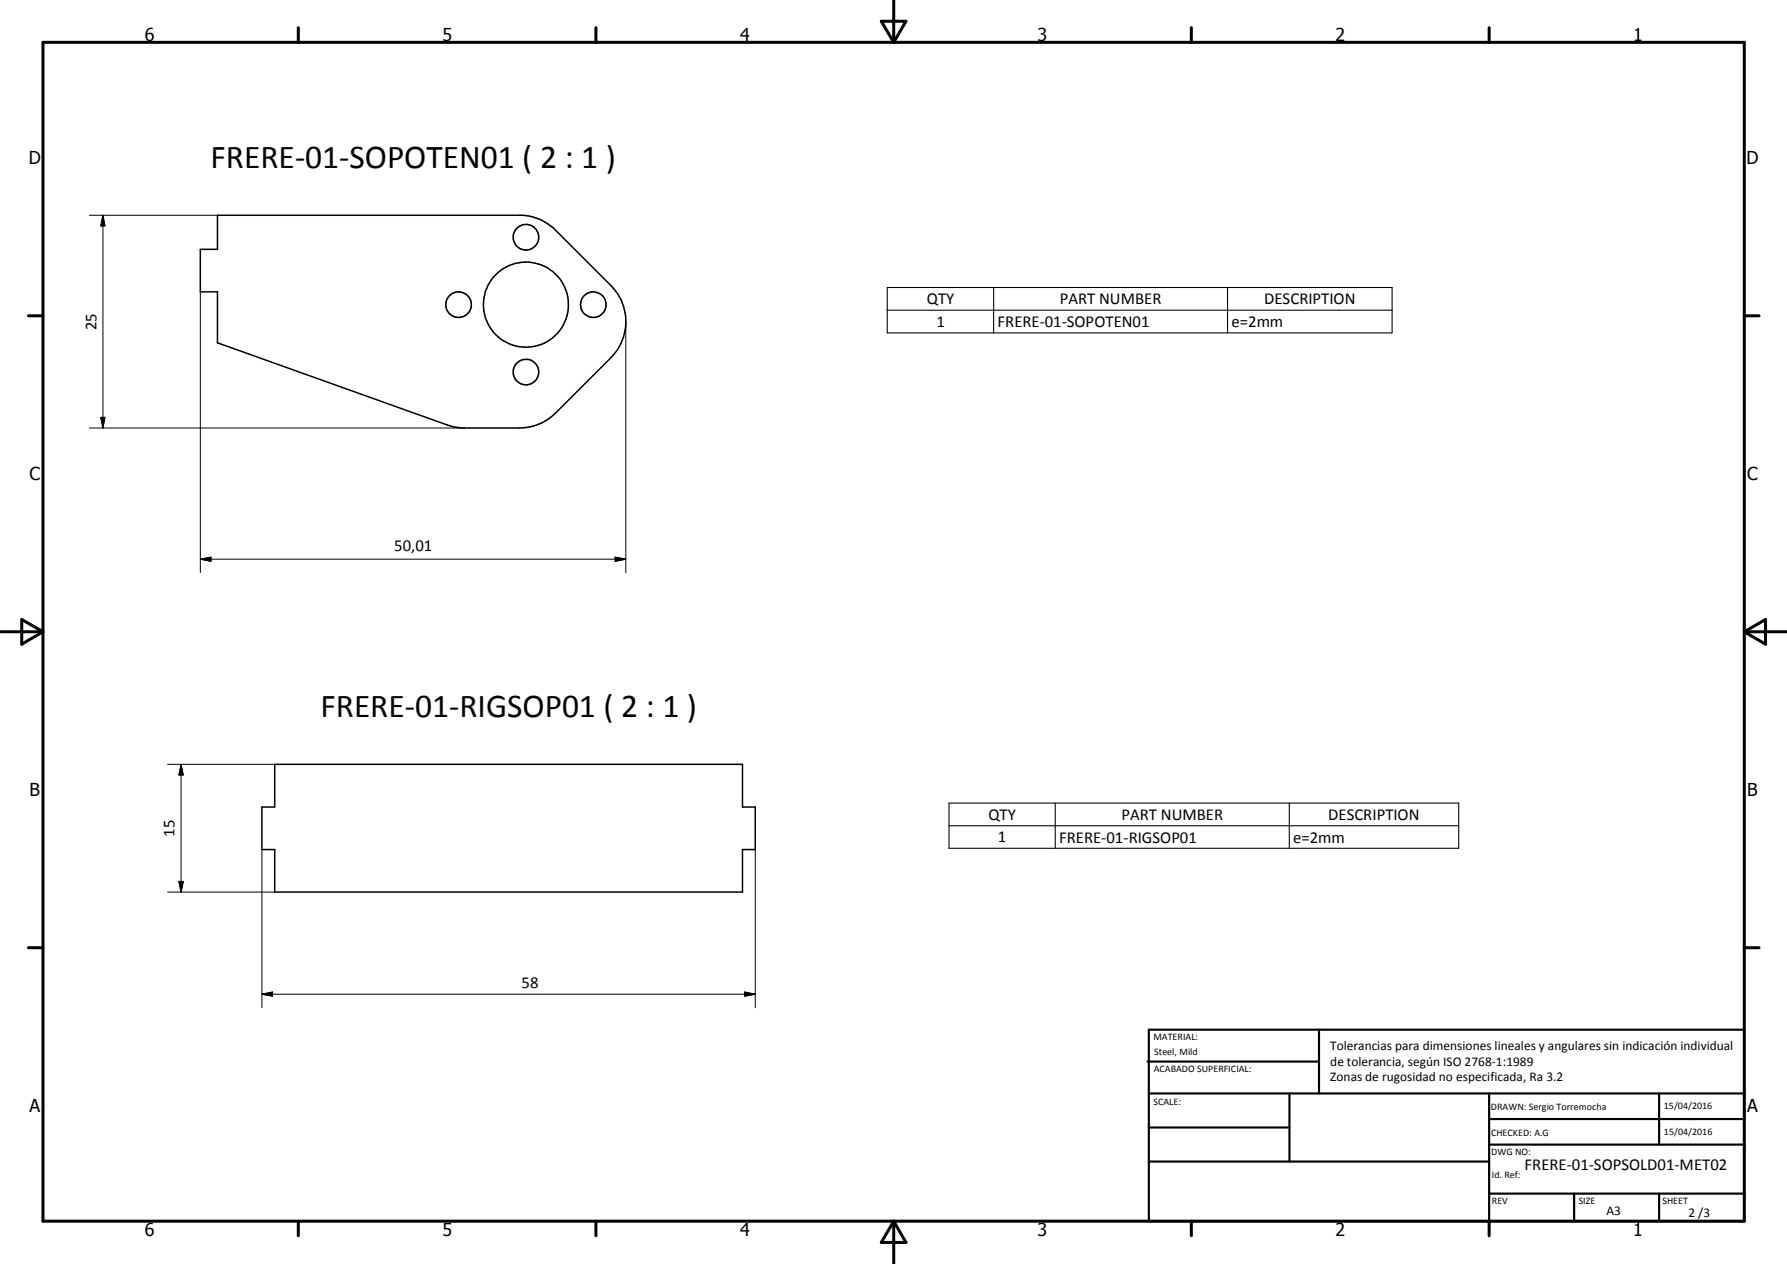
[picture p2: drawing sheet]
<svg xmlns="http://www.w3.org/2000/svg" width="420mm" height="297mm" viewBox="0 0 420 297" stroke-linecap="round" stroke-linejoin="round" font-family="sans-serif">
<g fill="none" stroke="#000" stroke-width=".35">
<path d="M51.1 50.6h71.8a11.9 11.9 0 0 1 7.7 3.5l13 13a12 12 0 0 1 0 17l-13 13a11.9 11.9 0 0 1-8.5 3.5h-12.9l-3.3-.5-54.8-19.5v-12h-4v-10h4zM64.6 179.6h110v10.1h3v9.9h-3v10h-110v-10h-3v-9.9h3z"/>
<circle cx="123.7" cy="55.7" r="3"/>
<circle cx="107.8" cy="71.6" r="3"/>
<circle cx="123.7" cy="71.6" r="10"/>
<circle cx="139.5" cy="71.6" r="3"/>
<circle cx="123.7" cy="87.5" r="3"/>
</g>
<g fill="none" stroke="#000" stroke-width=".71">
<path d="M10.1 9.9h400v277.1h-400zM70.1 6.5v3.4M140.1 6.5v3.4M207.2 5h5.8l-2.9 4.9zM210.1 0v9.9M280.1 6.5v3.4M350.1 6.5v3.4M6.7 74.2h3.4M410.1 74.2h3.5M.1 148.5h10M5.1 145.6l5 2.9-5 2.9zM410.1 148.5h10"/>
<path d="M410.1 148.5l5-2.9v5.8zM6.7 222.7h3.4M410.1 222.7h3.5M70.1 287v3.4M140.1 287v3.4M210.1 287v10M210.1 287l2.9 5h-5.8zM280.1 287v3.4M350.1 287v3.4"/>
</g>
<g fill="none" stroke="#000" stroke-width=".51">
<path d="M269.8 249.5h40.3M270.1 242h140v45h-140zM270.1 257h140M303.2 257v16M310.1 242v15M350.1 257v30M390.1 257v12M270.1 265h33.1M270.1 273h80M350.1 269h60M350.1 263h60M350.1 280.5h60"/>
<path d="M370.1 280.5v6.5M390.1 280.5v6.5"/>
</g>
<path d="M208.6 67.6h118.7v10.6h-118.7zM208.6 72.9h118.7M233.6 67.6v10.6M288.6 67.6v10.6M223.1 188.7h119.9v10.6h-119.9zM223.1 194.1h119.9M248.1 188.7v10.6M303.1 188.7v10.6" fill="none" stroke="#000" stroke-width=".25"/>
<g fill="none" stroke="#000" stroke-width=".24">
<path d="M21 50.6h30.1M24.2 50.6l.5 2.5h-1zM24.2 50.6v50M47.1 68.6v66M147.1 75.6v59M23.7 98.1h1l-.5 2.5zM21 100.6h88.2M47.1 131.4l2.5-.5v1zM47.1 131.4h100M144.6 130.9l2.5 .5-2.5 .5zM39.4 179.6h25.2M42.6 179.6l.5 2.5h-1z"/>
<path d="M42.6 179.6v30M61.6 199.6v37.2M177.6 199.6v37.2M39.4 209.6h25.2M42.1 207.1h1l-.5 2.5zM61.6 233.6l2.5-.5v1zM61.6 233.6h116M175.1 233.1l2.5 .5-2.5 .5z"/>
</g>
<path d="M24.2 50.6l.5 2.5h-1zM23.7 98.1h1l-.5 2.5zM47.1 131.4l2.5-.5v1zM144.6 130.9l2.5 .5-2.5 .5zM42.6 179.6l.5 2.5h-1zM42.1 207.1h1l-.5 2.5zM61.6 233.6l2.5-.5v1zM175.1 233.1l2.5 .5-2.5 .5z" fill="#000"/>
<g font-size="7.9">
<text x="49.5" y="39.5">FRERE-01-SOPOTEN01 ( 2 : 1 )</text>
<text x="75.3" y="168.6">FRERE-01-RIGSOP01 ( 2 : 1 )</text>
</g>
<g font-size="4.2">
<text x="34" y="9.6">6</text>
<text x="104" y="9.6">5</text>
<text x="174" y="9.6">4</text>
<text x="244" y="9.6">3</text>
<text x="314" y="9.6">2</text>
<text x="384" y="9.6">1</text>
<text x="6.8" y="38.7">D</text>
<text x="410.6" y="38.7">D</text>
<text x="7" y="112.9">C</text>
<text x="410.8" y="112.9">C</text>
<text x="7" y="187.1">B</text>
<text x="410.8" y="187.1">B</text>
<text x="7" y="261.4">A</text>
<text x="410.8" y="261.4">A</text>
<text x="34" y="290.4">6</text>
<text x="104" y="290.4">5</text>
<text x="174" y="290.4">4</text>
<text x="244" y="290.4">3</text>
<text x="314" y="290.4">2</text>
<text x="384" y="290.4">1</text>
</g>
<g font-size="3.9">
<text x="217.9" y="71.5">QTY</text>
<text x="249.2" y="71.5">PART NUMBER</text>
<text x="297.3" y="71.5">DESCRIPTION</text>
<text x="22.7" y="77.6" transform="rotate(-90 22.7 77.6)">25</text>
<text x="220.2" y="76.8">1</text>
<text x="234.5" y="76.8">FRERE-01-SOPOTEN01</text>
<text x="289.5" y="76.8">e=2mm</text>
<text x="92.7" y="129.4">50,01</text>
<text x="41.1" y="196.6" transform="rotate(-90 41.1 196.6)">15</text>
<text x="232.4" y="192.7">QTY</text>
<text x="234.6" y="198">1</text>
<text x="249" y="198">FRERE-01-RIGSOP01</text>
<text x="263.7" y="192.7">PART NUMBER</text>
<text x="304" y="198">e=2mm</text>
<text x="312.3" y="192.7">DESCRIPTION</text>
<text x="122.6" y="232.1">58</text>
<text x="358.5" y="275">FRERE-01-SOPSOLD01-MET02</text>
</g>
<g font-size="3.1">
<text x="312.7" y="246.8">Tolerancias para dimensiones lineales y angulares sin indicación individual</text>
<text x="312.7" y="250.4">de tolerancia, según ISO 2768-1:1989</text>
<text x="312.7" y="254">Zonas de rugosidad no especificada, Ra 3.2</text>
<text x="377.7" y="285.6">A3</text>
<text x="397" y="285.9">2 /3</text>
</g>
<g font-size="2.4">
<text x="271.2" y="244.4">MATERIAL:</text>
<text x="271.3" y="252">ACABADO SUPERFICIAL:</text>
<text x="271.4" y="247.9">Steel, Mild</text>
<text x="271.2" y="259.7">SCALE:</text>
<text x="350.6" y="260.8">DRAWN: Sergio Torremocha</text>
<text x="391.2" y="260.6">15/04/2016</text>
<text x="350.6" y="267">CHECKED: A.G</text>
<text x="391.2" y="266.7">15/04/2016</text>
<text x="350.6" y="271.4">DWG NO:</text>
<text x="350.8" y="276.9">Id. Ref:</text>
<text x="350.8" y="282.8">REV</text>
<text x="371.2" y="282.9">SIZE</text>
<text x="390.9" y="282.9">SHEET</text>
</g>
</svg>
